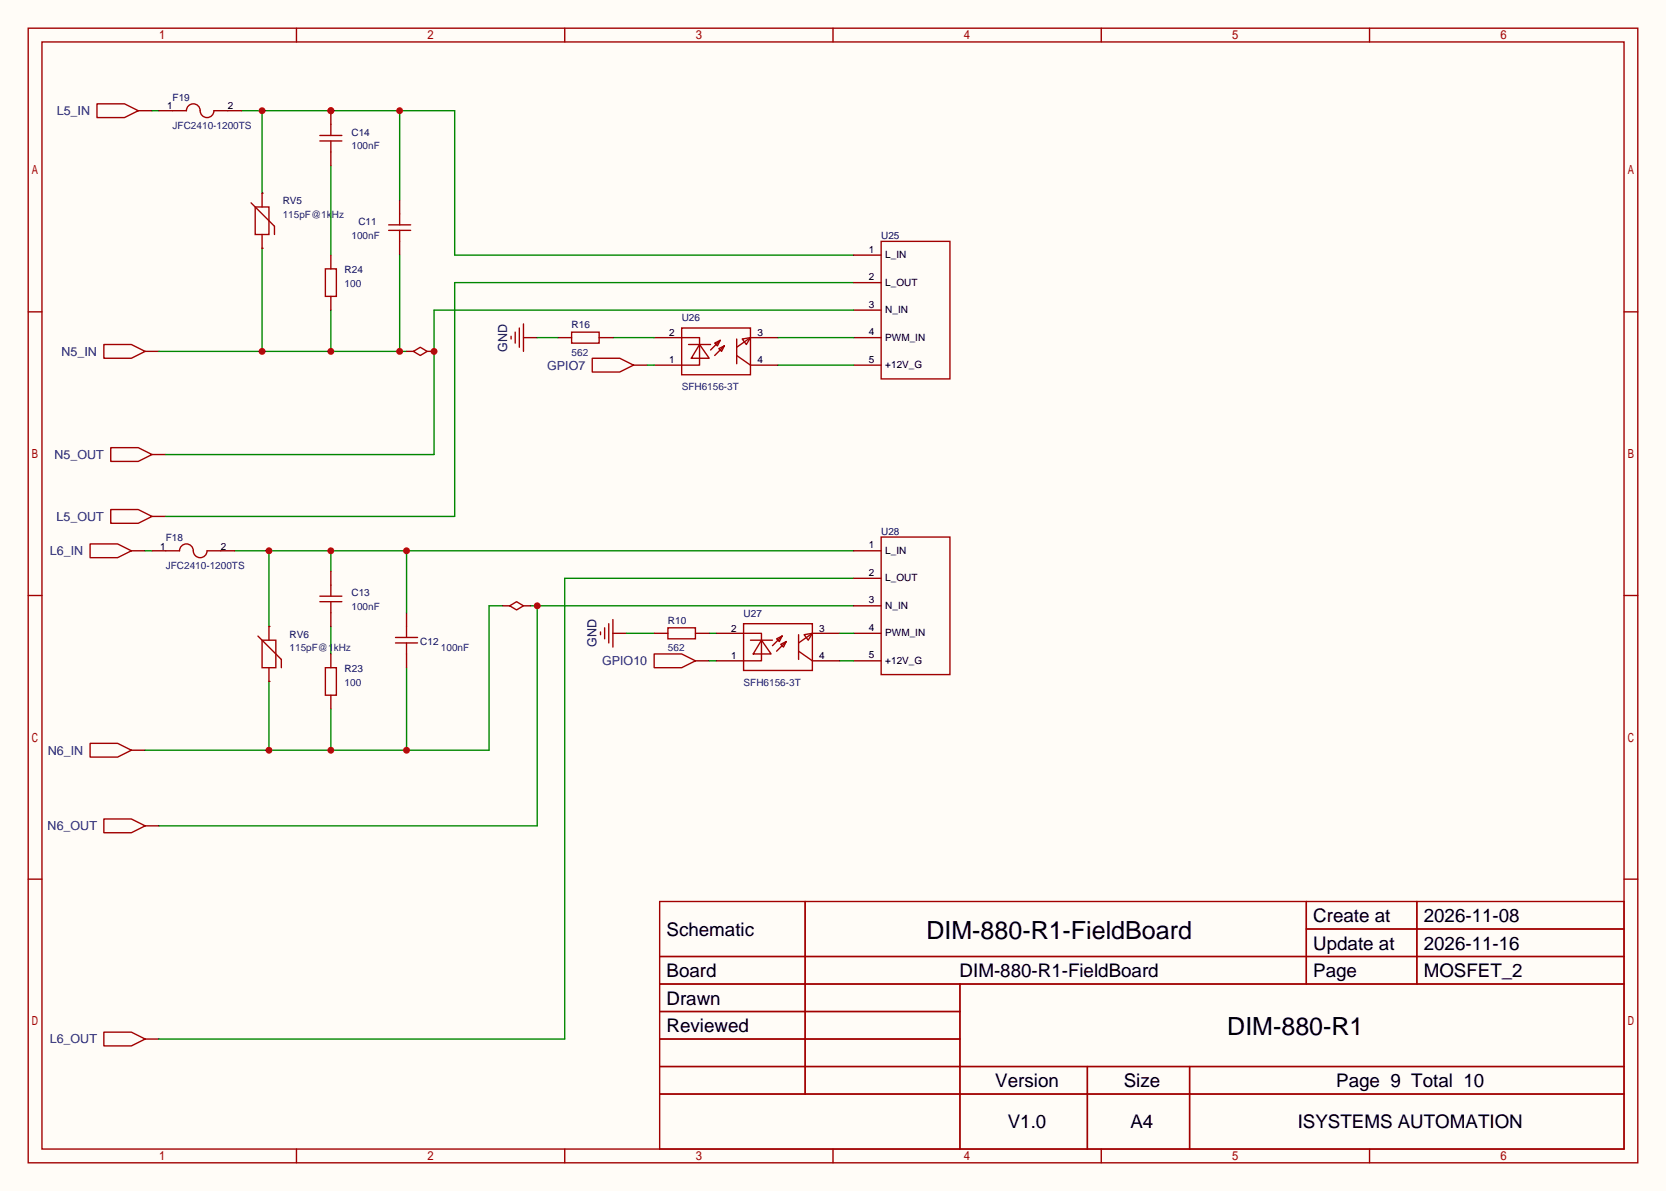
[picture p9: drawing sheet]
<svg xmlns="http://www.w3.org/2000/svg" width="308mm" height="220mm" viewBox="0 0 308 220" stroke-linecap="round" stroke-linejoin="round" font-family="sans-serif">
<path d="M0 0h307.6v220h-307.6z" fill="#fffcf7"/>
<g fill="none" stroke="#a10000" stroke-width=".25">
<path d="M5.2 5.2h297.2v209.6h-297.2zM7.7 7.7h292.1v204.5h-292.1zM17.9 19.2h5.1l2.5 1.2-2.5 1.3h-5.1zM54.7 5.2v2.5M104.3 5.2v2.5M153.8 5.2v2.5M203.3 5.2v2.5M252.9 5.2v2.5M5.2 57.6h2.5M299.8 57.6h2.6M19.2 63.6h5.1l2.5 1.3-2.5 1.3h-5.1zM20.4 94.1h5.1l2.6 1.3-2.6 1.2h-5.1z"/>
<path d="M20.4 82.7h5.1l2.6 1.2-2.6 1.3h-5.1zM5.2 110h2.5M16.6 100.5h5.1l2.6 1.2-2.6 1.3h-5.1zM299.8 110h2.6M16.6 137.3h5.1l2.6 1.3-2.6 1.2h-5.1zM19.2 151.3h5.1l2.5 1.2-2.5 1.3h-5.1zM5.2 162.4h2.5M121.8 166.5h178v45.7h-178zM121.8 176.7h178M148.7 166.5v35.6M241.2 166.5v15.2M241.2 171.6h58.6"/>
<path d="M261.6 166.5v15.2M299.8 162.4h2.6M19.2 190.6h5.1l2.5 1.3-2.5 1.3h-5.1zM121.8 181.7h178M121.8 186.8h55.4M121.8 197h178M121.8 191.9h55.4M177.2 181.7v30.5M200.8 197v15.2M219.6 197v15.2M54.7 212.2v2.6M104.3 212.2v2.6"/>
<path d="M121.8 202.1h178M153.8 212.2v2.6M203.3 212.2v2.6M252.9 212.2v2.6"/>
</g>
<path d="M25.5 20.4h2.6M26.8 64.9h2.5M28.1 95.4h2.5M28.1 83.9h2.5M24.3 101.7h2.5M24.3 138.6h2.5M26.8 152.5h2.5M26.8 191.9h2.5" fill="none" stroke="#870000" stroke-width=".25"/>
<path d="M157.6 52.2h-73.7v43.2h-53.3M92.8 111.9h-2.5v26.7h-63.5M157.6 106.8h-53.3v85.1h-75M49.7 125.9v12.7M61.1 130.9v7.7M75.1 123.3v15.3" fill="none" stroke="#008700" stroke-width=".25"/>
<g fill="#c00">
<circle cx="75.1" cy="138.6" r=".63"/>
<circle cx="61.1" cy="138.6" r=".63"/>
<circle cx="49.7" cy="138.6" r=".63"/>
</g>
<path d="M73.8 39.5v2M71.8 41.5h4M71.8 42.5h4M73.8 42.5v2.1M73 117.7h4.1M73 118.7h4.1M75.1 115.7v2M75.1 118.7v2.1" fill="none" stroke="#a10000" stroke-width=".25"/>
<path d="M73.8 37v2.5M73.8 44.6v2.5M75.1 113.2v2.5M75.1 120.8v2.5" fill="none" stroke="#870000" stroke-width=".25"/>
<path d="M28.1 20.4h1.2M44.6 20.4h39.3v26.7h73.7M48.4 20.4v15.3M73.8 20.4v16.6" fill="none" stroke="#008700" stroke-width=".25"/>
<g fill="#c00">
<circle cx="73.8" cy="20.4" r=".63"/>
<circle cx="61.1" cy="20.4" r=".63"/>
<circle cx="48.4" cy="20.4" r=".63"/>
</g>
<path d="M48.4 45.8v19.1M61.1 57.3v7.6M73.8 47.1v17.8M29.3 64.9h45.8" fill="none" stroke="#008700" stroke-width=".25"/>
<g fill="#c00">
<circle cx="48.4" cy="64.9" r=".63"/>
<circle cx="61.1" cy="64.9" r=".63"/>
<circle cx="73.8" cy="64.9" r=".63"/>
</g>
<path d="M26.8 101.7h1.3M97.9 111.9h59.7M99.2 111.9v40.6h-69.9" fill="none" stroke="#008700" stroke-width=".25"/>
<circle cx="99.2" cy="111.9" r=".63" fill="#c00"/>
<g fill="none" stroke="#870000" stroke-width=".25">
<path d="M157.6 47.1h5.1M157.6 52.2h5.1M157.6 57.3h5.1M75.1 64.9h1.2M78.9 64.9h1.2M96.6 62.4h2.6M117 67.4h2.5M120.8 62.4h5.1M120.8 67.4h5.1M138.6 62.4h5M138.6 67.4h5M157.6 62.4h5.1"/>
<path d="M157.6 67.4h5.1M92.8 111.9h1.3M96.6 111.9h1.3"/>
</g>
<g fill="none" stroke="#a10000" stroke-width=".25">
<path d="M96.6 59.8v5.1M162.7 44.6h12.7v25.4h-12.7zM76.3 64.9l1.3-.8 1.3 .8-1.3 .8zM94.4 62.1v.5M95.1 61.3v2.1M95.9 60.6v3.5M109.3 66.2h5.1l2.6 1.2-2.6 1.3h-5.1zM125.9 60.6h12.7v8.6h-12.7zM125.9 62.4h3.3v5h-3.3M127.1 63.6h4.1M129.2 63.6l1.7 2.6h-3.3zM132 63.4l1-.5-.5 1z"/>
<path d="M132.7 64.4l1-.5-.5 1zM133 62.9l-1.8 1.7M133.7 63.9l-1.7 1.8M136 65.7l2.6 1.7M136 62.6v4.6M137 62.6l1.6-.2-.8 1.2zM138.6 62.4l-2.6 1.7M94.1 111.9l1.3-.8 1.2 .8-1.2 .7z"/>
</g>
<path d="M113.2 62.4h7.6M119.5 67.4h1.3M43.3 101.7h114.3M49.7 101.7v14M61.1 101.7v3.8M75.1 101.7v11.5" fill="none" stroke="#008700" stroke-width=".25"/>
<g fill="#c00">
<circle cx="75.1" cy="101.7" r=".63"/>
<circle cx="61.1" cy="101.7" r=".63"/>
<circle cx="49.7" cy="101.7" r=".63"/>
</g>
<path d="M157.6 57.3h-77.5v26.6h-49.5" fill="none" stroke="#008700" stroke-width=".25"/>
<circle cx="80.1" cy="64.9" r=".63" fill="#c00"/>
<path d="M61.1 30.6v16.5M143.6 62.4h14M143.6 67.4h14M61.1 115.7v5.1M115.7 117h5.1M130.9 117h1.3M155.1 117h2.5M130.9 122h1.3M155.1 122h2.5" fill="none" stroke="#008700" stroke-width=".25"/>
<g fill="none" stroke="#a10000" stroke-width=".25">
<path d="M46.4 37.5l4.3 4.3v1.5M47.1 38.2h2.6v5.1h-2.6zM48.4 35.7v2.5M59.1 25h4M48.4 43.3v2.5M60.1 49.7h2v5h-2zM162.7 99.2h12.7v25.4h-12.7zM47.6 117.5l4.3 4.3v1.5M48.4 118.2h2.5v5.1h-2.5zM49.7 115.7v2.5M59.1 110.1h4M59.1 111.1h4"/>
<path d="M61.1 108.1v2M61.1 111.1v2.1M110.9 116.7v.5M111.6 116v2M112.4 115.2v3.5M113.2 114.4v5.1M137.3 115.2h12.7v8.6h-12.7zM137.3 117h3.3v5h-3.3M138.6 118.2h4M140.6 118.2l1.8 2.6h-3.3zM143.4 118l1-.5-.5 1zM144.1 119l1.1-.5-.5 1z"/>
<path d="M144.4 117.5l-1.8 1.8M145.2 118.5l-1.8 1.8M147.4 117.2v4.6M148.5 117.2l1.5-.2-.8 1.2zM150 117l-2.6 1.7M49.7 123.3v2.6M60.1 123.3h2v5.1h-2zM120.8 120.8h5.1l2.5 1.2-2.5 1.3h-5.1zM147.4 120.3l2.6 1.7"/>
</g>
<g fill="none" stroke="#870000" stroke-width=".25">
<path d="M48.4 35.7h.1M61.1 20.4v2.6M48.4 45.8h.1M61.1 47.1v2.6M61.1 54.7v2.6M49.7 115.7h.1M61.1 105.5v2.6M61.1 113.2v2.5M113.2 117h2.5M132.2 117h5.1M150 117h5.1M157.6 117h5.1"/>
<path d="M157.6 101.7h5.1M157.6 106.8h5.1M157.6 111.9h5.1M49.7 125.9h.1M61.1 120.8v2.5M61.1 128.4v2.5M128.4 122h2.5M132.2 122h5.1M150 122h5.1M157.6 122h5.1"/>
</g>
<circle cx="61.1" cy="20.4" r=".63" fill="#c00"/>
<path d="M31.9 20.4h2.5a1.27 1.27 0 0 1 1.3-1.2 1.27 1.27 0 0 1 1.3 1.2 1.27 1.27 0 0 0 1.2 1.3 1.27 1.27 0 0 0 1.3-1.3h2.5M59.1 26h4M61.1 23v2M61.1 26v2.1M105.5 61.3h5.1v2.1h-5.1zM30.6 101.7h2.5a1.27 1.27 0 0 1 1.3-1.2 1.27 1.27 0 0 1 1.3 1.2 1.27 1.27 0 0 0 1.3 1.3 1.27 1.27 0 0 0 1.2-1.3h2.6M123.3 116h5.1v2h-5.1z" fill="none" stroke="#a10000" stroke-width=".25"/>
<path d="M29.3 20.4h2.6M42 20.4h2.6M61.1 28.1v2.5M103 62.4h2.5M110.6 62.4h2.6M28.1 101.7h2.5M40.8 101.7h2.5M120.8 117h2.5M128.4 117h2.5" fill="none" stroke="#870000" stroke-width=".25"/>
<path d="M99.2 62.4h3.8" fill="none" stroke="#008700" stroke-width=".25"/>
<g font-size="4.6">
<text x="171.1" y="173.4">DIM-880-R1-FieldBoard</text>
<text x="226.6" y="191.2">DIM-880-R1</text>
</g>
<g font-size="3.5">
<text x="123.1" y="172.8">Schematic</text>
<text x="242.5" y="170.3">Create at</text>
<text x="262.9" y="170.3">2026-11-08</text>
<text x="242.5" y="175.4">Update at</text>
<text x="262.9" y="175.4">2026-11-16</text>
<text x="123.1" y="180.5">Board</text>
<text x="123.1" y="185.5">Drawn</text>
<text x="177.2" y="180.5">DIM-880-R1-FieldBoard</text>
<text x="242.5" y="180.5">Page</text>
<text x="262.9" y="180.5">MOSFET_2</text>
<text x="123.1" y="190.6">Reviewed</text>
<text x="183.8" y="200.8">Version</text>
<text x="207.5" y="200.8">Size</text>
<text x="246.7" y="200.8">Page 9 Total 10</text>
<text x="186.1" y="208.4">V1.0</text>
<text x="208.7" y="208.4">A4</text>
<text x="239.6" y="208.4">ISYSTEMS AUTOMATION</text>
</g>
<g font-size="2.3" fill="#00f">
<text x="10.5" y="21.3">L5_IN</text>
<text x="11.4" y="65.7">N5_IN</text>
<text x="101" y="68.2">GPIO7</text>
<text x="10.1" y="84.8">N5_OUT</text>
<text x="10.4" y="96.2">L5_OUT</text>
<text x="9.2" y="102.5">L6_IN</text>
<text x="111.2" y="122.9">GPIO10</text>
<text x="8.8" y="139.4">N6_IN</text>
<text x="8.8" y="153.3">N6_OUT</text>
<text x="9.2" y="192.7">L6_OUT</text>
</g>
<g font-size="2.3" fill="#000080">
<text x="93.6" y="64.9" transform="rotate(-90 93.6 64.9)">GND</text>
<text x="110.2" y="119.5" transform="rotate(-90 110.2 119.5)">GND</text>
</g>
<g font-size="1.8">
<text x="30.9" y="20.2">1</text>
<text x="42" y="20.2">2</text>
<text x="160.4" y="46.7">1</text>
<text x="163.4" y="47.7">L_IN</text>
<text x="160.4" y="51.7">2</text>
<text x="163.4" y="52.8">L_OUT</text>
<text x="160.4" y="56.8">3</text>
<text x="163.4" y="57.8">N_IN</text>
<text x="123.6" y="62">2</text>
<text x="139.8" y="62">3</text>
<text x="160.4" y="61.9">4</text>
<text x="163.4" y="62.9">PWM_IN</text>
<text x="123.6" y="67.1">1</text>
<text x="139.8" y="67.1">4</text>
<text x="160.4" y="67">5</text>
<text x="163.4" y="68">+12V_G</text>
<text x="29.6" y="101.5">1</text>
<text x="40.8" y="101.5">2</text>
<text x="160.4" y="101.3">1</text>
<text x="160.4" y="106.3">2</text>
<text x="163.4" y="102.3">L_IN</text>
<text x="163.4" y="107.4">L_OUT</text>
<text x="160.4" y="111.4">3</text>
<text x="163.4" y="112.4">N_IN</text>
<text x="135" y="116.6">2</text>
<text x="151.3" y="116.6">3</text>
<text x="160.4" y="116.5">4</text>
<text x="163.4" y="117.5">PWM_IN</text>
<text x="135" y="121.7">1</text>
<text x="151.3" y="121.7">4</text>
<text x="160.4" y="121.6">5</text>
<text x="163.4" y="122.6">+12V_G</text>
</g>
<g font-size="1.8" fill="#000080">
<text x="31.9" y="18.7">F19</text>
<text x="64.9" y="25.1">C14</text>
<text x="52.2" y="37.8">RV5</text>
<text x="66.2" y="41.6">C11</text>
<text x="162.7" y="44.1">U25</text>
<text x="63.6" y="50.5">R24</text>
<text x="125.9" y="59.4">U26</text>
<text x="105.5" y="60.6">R16</text>
<text x="30.6" y="100">F18</text>
<text x="162.7" y="98.7">U28</text>
<text x="64.9" y="110.2">C13</text>
<text x="137.3" y="114">U27</text>
<text x="53.5" y="117.8">RV6</text>
<text x="77.6" y="119">C12</text>
<text x="123.3" y="115.2">R10</text>
<text x="63.6" y="124.1">R23</text>
</g>
<g font-size="1.8" fill="#00f">
<text x="31.9" y="23.8">JFC2410-1200TS</text>
<text x="64.9" y="27.6">100nF</text>
<text x="52.2" y="40.3">115pF@1kHz</text>
<text x="64.9" y="44.1">100nF</text>
<text x="63.6" y="53">100</text>
<text x="105.5" y="65.7">562</text>
<text x="125.9" y="72.1">SFH6156-3T</text>
<text x="30.6" y="105.1">JFC2410-1200TS</text>
<text x="64.9" y="112.7">100nF</text>
<text x="53.5" y="120.3">115pF@1kHz</text>
<text x="81.4" y="120.3">100nF</text>
<text x="123.3" y="120.3">562</text>
<text x="63.6" y="126.7">100</text>
<text x="137.3" y="126.7">SFH6156-3T</text>
</g>
</svg>
